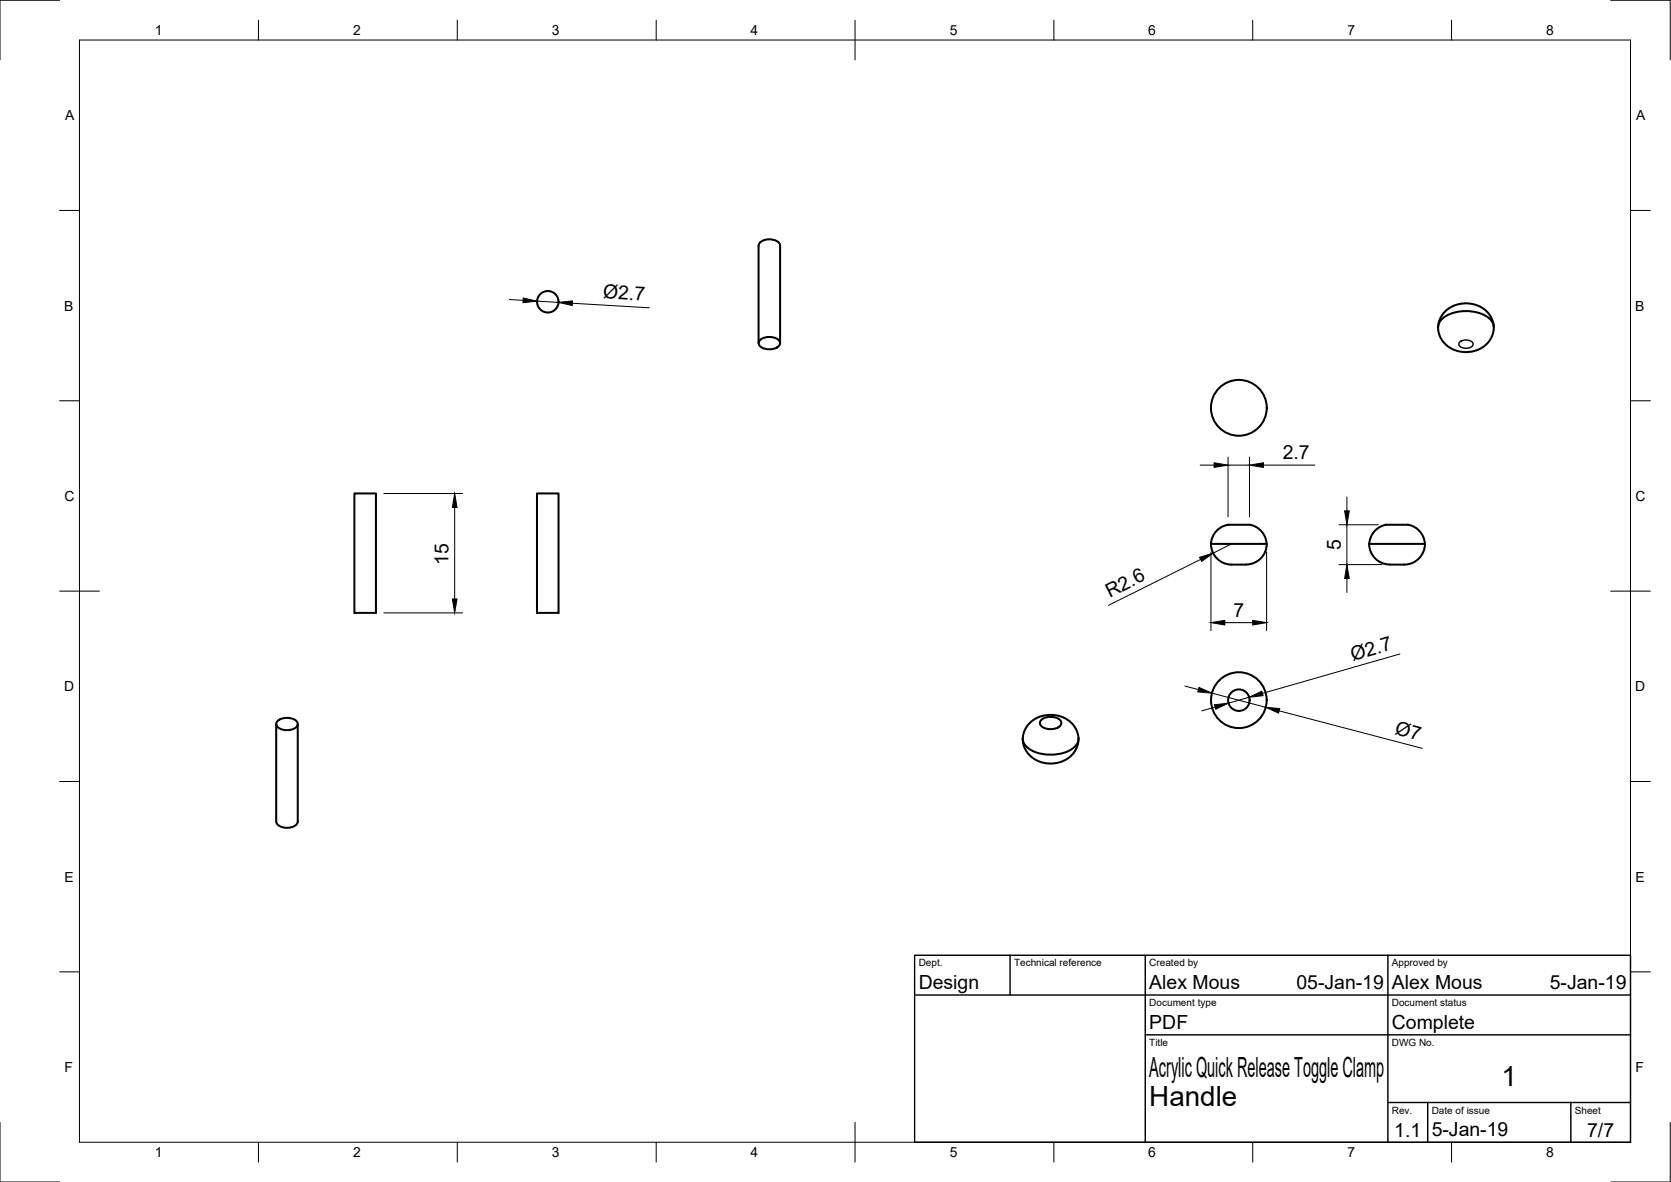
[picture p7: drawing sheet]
<svg xmlns="http://www.w3.org/2000/svg" width="420mm" height="297mm" viewBox="0 0 420 297" stroke-linecap="round" stroke-linejoin="round" font-family="sans-serif">
<!-- layer: Visible -->
<g fill="none" stroke="#000" stroke-width=".51">
<path d="M190.7 61.7v24.5M190.8 61.7a2.38 2.38 0 0 1 2.7-1.6 2.38 2.38 0 0 1 2.7 1.6M196.2 61.7v24.5M191.1 85.5a3.7 3.7 0 0 1 5 .3 1.62 1.62 0 0 1-1.8 1.9l-1.1 .1a2.28 2.28 0 0 1-2.4-1.6zM361.6 82l.1-.8a7.3 7.3 0 0 1 11.2-3.7l.6 .4a6 6 0 0 1 2.1 4.1M361.6 82.2a4 4 0 0 1 2.9-3.2 10.3 10.3 0 0 1 10.3 1.4 3.2 3.2 0 0 1 .7 2.7l-.2 1a7.3 7.3 0 0 1-6.8 4.4 7.3 7.3 0 0 1-6.6-4.5l-.3-1.8M89.1 124h5.4v30h-5.4zM135 124h5.4v30h-5.4zM304.5 136.7h14M314.2 131.9h-3.2a5.4 5.4 0 0 0-6.5 4.8 5.5 5.5 0 0 0 6.6 5.2h.8a5.6 5.6 0 0 0 6.6-5.2M314.2 131.8a5.2 5.2 0 0 1 4.3 4.9M344.3 136.7a5.2 5.2 0 0 0 5.2 5.2"/>
<path d="M344.3 136.7h14M348.6 131.9h5.4M348.6 131.8a5.2 5.2 0 0 0-4.3 4.9M354 131.8a5.2 5.2 0 0 1 4.3 4.9M358.3 136.7a5.6 5.6 0 0 1-6.6 5.2h-2.2M69.4 182l.1 24.5a2.38 2.38 0 0 0 2.7 1.5 2.38 2.38 0 0 0 2.7-1.5v-24.5M69.8 181.2a3.7 3.7 0 0 1 5 .4 1.62 1.62 0 0 1-1.8 1.8l-1.1 .1a2.28 2.28 0 0 1-2.4-1.6zM257.2 185.6l.1 1.2 .4 1.3 .8 1.3 .7 .7 2 1.2 2.6 .6 2.5-.3 1.6-.6 1.2-.9 .7-.7 .9-1.3 .4-1.3 .1-1.2M257.2 185.5a4.1 4.1 0 0 0 3.4 3.6 10.3 10.3 0 0 0 9.7-1.6 2.74 2.74 0 0 0 .9-2M257.2 185.5l.2-1.2 .5-1.2 1.4-1.8 2.1-1.2 2.5-.5 2.8 .5 2.3 1.2 1.5 1.8 .5 1.2 .2 1.2M261.8 180.9a3.7 3.7 0 0 1 5 .4 1.62 1.62 0 0 1-1.8 1.9h-1.1a2.28 2.28 0 0 1-2.4-1.5z"/>
<circle cx="137.7" cy="75.8" r="2.7"/>
<circle cx="311.5" cy="102.5" r="7"/>
<circle cx="311.5" cy="176" r="7"/>
<circle cx="311.5" cy="176" r="2.7"/>
</g>
<!-- layer: Visible Narrow -->
<path d="M367 86a2.38 2.38 0 0 1 3.4 .3 1.62 1.62 0 0 1-2.3 1.2 1.04 1.04 0 0 1-1-.4 1.04 1.04 0 0 1-.1-1.1z" fill="none" stroke="#000" stroke-width=".36"/>
<!-- layer: Border -->
<g fill="none" stroke="#000" stroke-width=".25">
<path d="M15 .1h-15v15M20 10.1h390v276.9h-390zM65 5.1v5M115 5.1v5M165 5.1v5M215 5.1v10M265 5.1v5M315 5.1v5M365 5.1v5M405 .1h15v15M15 52.9h5M410 52.9h5"/>
<path d="M15 100.7h5M410 100.7h5M15 148.6h10M405 148.6h10M15 196.4h5M410 196.4h5M15 244.2h5M410 244.2h5M0 282.1v14.9h15M65 287v5M115 287v5M165 287v5"/>
<path d="M215 282.1v9.9M265 287v5M315 287v5M365 287v5M420 282.1v14.9h-15"/>
</g>
<!-- layer: TitleBlock -->
<path d="M230 240.1h180v46.9h-180zM230 250h180M254 240.1v9.9M288 240.1v46.9M349 240.1v46.9M288 260.1h122M349 277.1h61M359 277.1v9.9M395 277.1v9.9" fill="none" stroke="#000" stroke-width=".36"/>
<!-- layer: Dimensions -->
<g fill="none" stroke="#000" stroke-width=".25">
<path d="M128.1 75.3l3.5 .2M135 75.7l5.4 .3M143.9 76.2l19.4 1.2M301.8 116.9h3.5M308.8 114.9v15M308.8 116.9h5.4M314.2 114.9v15M317.7 116.9h12.9M96.5 124h19.8M114.3 127.5v23M304.5 138.7v19.8M309.7 136.7l-4.7 2.3"/>
<path d="M318.5 138.7v19.8M336.7 131.9h9.9M338.7 124.9v3.5M338.7 131.9v10M96.5 154h19.8M301.9 140.6l-23.2 11.5M308 156.5h7M336.7 141.9h10.8M338.7 145.4v3.5M297.9 172.4l3.4 .9M304.7 174.2l13.5 3.5M305.5 177.7l-3.3 1"/>
<path d="M314.1 175.2l-5.2 1.5M321.6 178.6l36 9.5M352 164.3l-34.6 10"/>
</g>
<g fill="#000" stroke="#000" stroke-width=".25">
<path d="M131.6 74.9l3.4 .8-3.5 .4zM140.4 76l3.6-.4-.1 1.2zM305.3 116.3l3.5 .6-3.5 .6zM314.2 116.9l3.5-.6v1.2zM114.3 124l.6 3.5h-1.2zM338.1 128.4h1.2l-.6 3.5zM113.7 150.5h1.2l-.6 3.5zM301.6 140l3.4-1-2.8 2.1zM304.5 156.5l3.5-.6v1.2zM315 155.9l3.5 .6-3.5 .6zM338.7 141.9l.6 3.5h-1.2zM301.5 172.7l3.2 1.5-3.5-.3z"/>
<path d="M305.4 177.1l3.5-.4-3.2 1.5zM314.1 175.2l3.2-1.5 .3 1.1zM318.2 177.7l3.6 .4-.3 1.1z"/>
</g>
<g font-size="7">
<text x="289" y="270.6">Acrylic Quick Release Toggle Clamp</text>
<text x="377.5" y="273">1</text>
<text x="289" y="278.1">Handle</text>
</g>
<g font-size="4.9">
<text x="151.6" y="75" transform="rotate(3 151.6 75)">Ø2.7</text>
<text x="322.5" y="115.4">2.7</text>
<text x="112.8" y="141.9" transform="rotate(-90 112.8 141.9)">15</text>
<text x="337.1" y="138.2" transform="rotate(-90 337.1 138.2)">5</text>
<text x="279" y="150.2" transform="rotate(-27 279 150.2)">R2.6</text>
<text x="310.1" y="155">7</text>
<text x="340.1" y="166" transform="rotate(-16 340.1 166)">Ø2.7</text>
<text x="350.5" y="184.5" transform="rotate(15 350.5 184.5)">Ø7</text>
<text x="231" y="248.5">Design</text>
<text x="289" y="248.5">Alex Mous</text>
<text x="326" y="248.5">05-Jan-19</text>
<text x="350" y="248.5">Alex Mous</text>
<text x="389.7" y="248.5">5-Jan-19</text>
<text x="289" y="258.6">PDF</text>
<text x="350" y="258.6">Complete</text>
<text x="350.6" y="285.7">1.1</text>
<text x="360" y="285.5">5-Jan-19</text>
<text x="399.1" y="285.7">7/7</text>
</g>
<g font-size="3.5">
<text x="39" y="8.8">1</text>
<text x="88.8" y="8.8">2</text>
<text x="138.8" y="8.8">3</text>
<text x="188.7" y="8.8">4</text>
<text x="238.8" y="8.8">5</text>
<text x="288.7" y="8.8">6</text>
<text x="338.8" y="8.8">7</text>
<text x="388.8" y="8.8">8</text>
<text x="16.4" y="30.2">A</text>
<text x="411.4" y="30.2">A</text>
<text x="16.2" y="78">B</text>
<text x="411.2" y="78">B</text>
<text x="16.2" y="125.9">C</text>
<text x="411.2" y="125.9">C</text>
<text x="16.2" y="173.7">D</text>
<text x="411.2" y="173.7">D</text>
<text x="16.2" y="221.6">E</text>
<text x="411.2" y="221.6">E</text>
<text x="16.2" y="269.4">F</text>
<text x="411.2" y="269.4">F</text>
<text x="39" y="290.8">1</text>
<text x="88.8" y="290.8">2</text>
<text x="138.8" y="290.8">3</text>
<text x="188.7" y="290.8">4</text>
<text x="238.8" y="290.8">5</text>
<text x="288.7" y="290.8">6</text>
<text x="338.8" y="290.8">7</text>
<text x="388.8" y="290.8">8</text>
</g>
<g font-size="2.5">
<text x="231" y="242.9">Dept.</text>
<text x="255" y="242.9">Technical reference</text>
<text x="289" y="242.9">Created by</text>
<text x="350" y="242.9">Approved by</text>
<text x="289" y="252.8">Document type</text>
<text x="350" y="252.8">Document status</text>
<text x="289" y="262.9">Title</text>
<text x="350" y="262.9">DWG No.</text>
<text x="350" y="279.9">Rev.</text>
<text x="360" y="279.9">Date of issue</text>
<text x="396" y="279.9">Sheet</text>
</g>
</svg>
